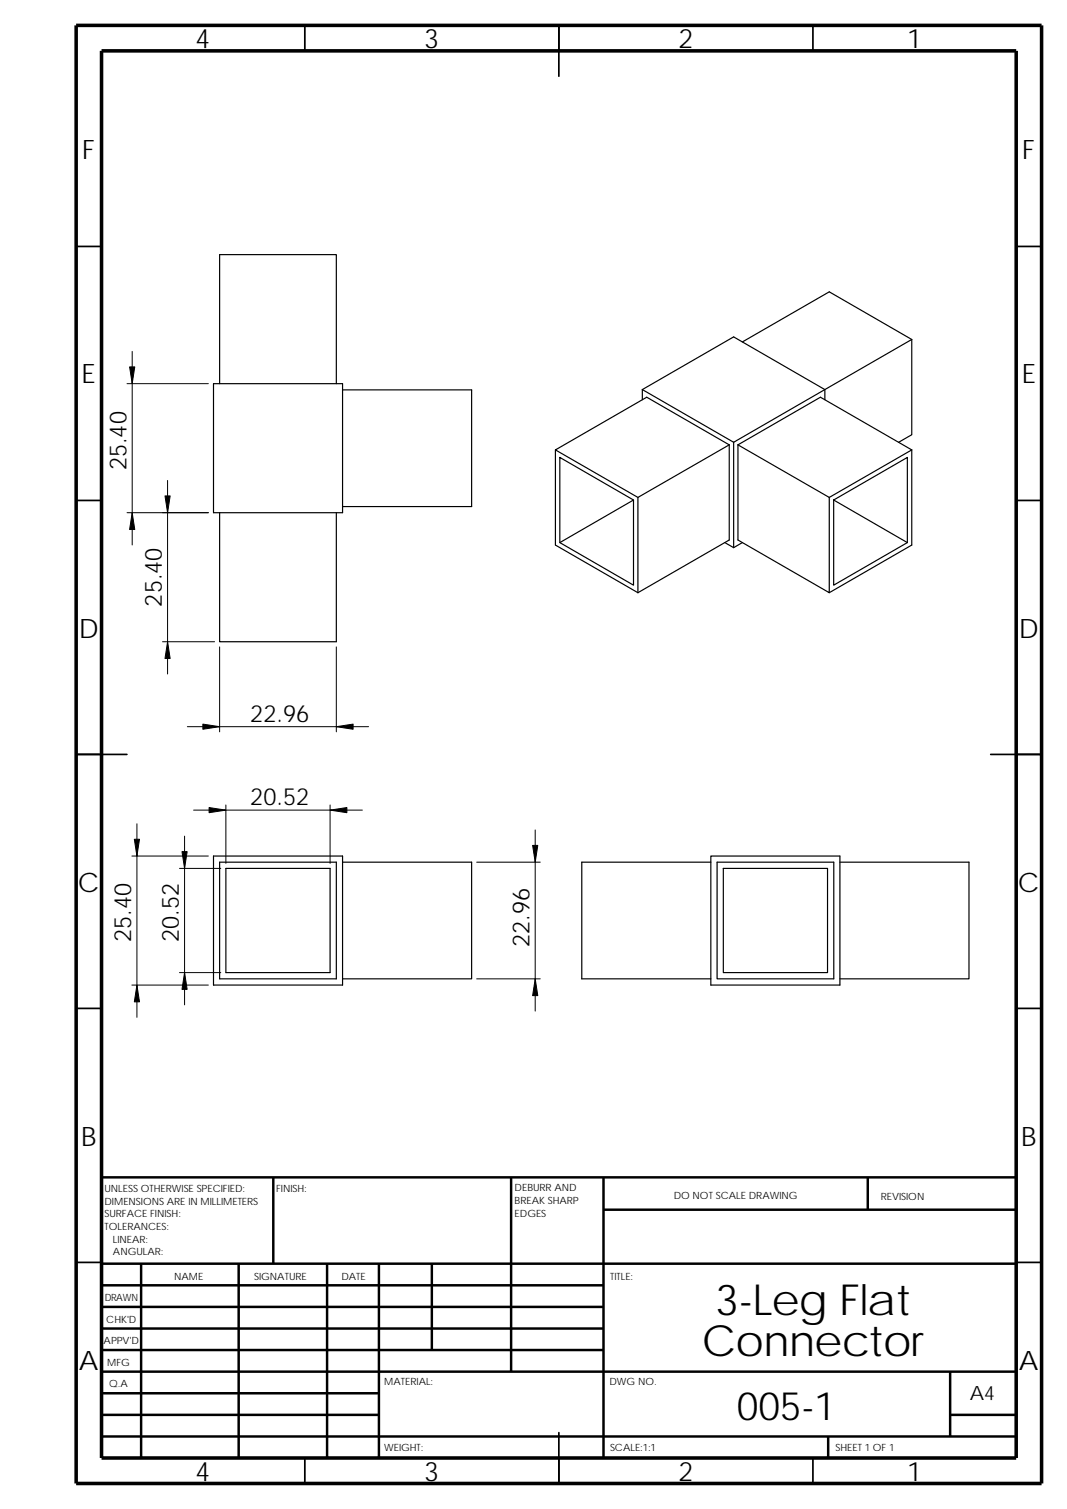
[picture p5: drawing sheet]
<svg xmlns="http://www.w3.org/2000/svg" width="210mm" height="297mm" viewBox="0 0 210 297" stroke-linecap="round" stroke-linejoin="round" font-family="sans-serif">
<g fill="none" stroke="#000" stroke-width=".34">
<path d="M60 5v5M110 5v10M160 5v5M15 48.5h5M200 48.5h5M15 98.5h5M200 98.5h5M15 148.5h10M195 148.5h10M15 198.5h5M200 198.5h5M15 248.5h5"/>
<path d="M200 248.5h5M60 287v5M110 282v10M160 287v5"/>
</g>
<g fill="none" stroke="#000" stroke-width=".49">
<path d="M53.8 231.8v17M100.6 231.8v38.2M118.8 231.8v55.2M118.8 238.1h81.2M170.8 231.8v6.3M200 231.8h-180v55.2M20 248.8h180M20 257.3h98.8M20 253h98.8M27.8 248.8v38.2M47 248.8v38.2M64.4 248.8v38.2"/>
<path d="M74.6 248.8v38.2M85 248.8v16.9M20 274.3h54.6M20 270h180M20 278.5h54.6M20 265.7h98.8M20 261.5h98.8M187 270v12.8M187 278.5h13M20 282.8h180M163 282.8v4.2"/>
</g>
<path d="M15 5h190v287h-190zM20 10h180v277h-180z" fill="none" stroke="#000" stroke-width=".7" stroke-linecap="butt"/>
<g fill="none" stroke="#000" stroke-width=".23">
<path d="M42 75.5h25.4v25.4h-25.4zM43.2 75.5v-25.4h23v25.4M67.4 76.8h25.4v22.9h-25.4M126.4 76.7v2M126.4 76.7l18-10.4 17.9 10.4M126.4 76.7l18 10.4M162.3 76.7l-17.9 10.4M162.3 76.7v2M179.4 66.8v18.8l-2.6 1.5M179.4 66.8l-17.1 9.9M179.4 66.8l-16.2-9.4-17.1 9.9M109.3 88.6v18.7l16.2 9.4"/>
<path d="M110.2 90l14.5 8.4v16.8l-14.5-8.4zM124.7 98.4l-14.5 8.4M143.5 87.6l-18 10.3v18.8M143.5 87.6l-16.2-9.4-18 10.4 16.2 9.3M143.5 87.6v18.7l-18 10.4M144.4 87.1v20.7M145.2 87.6l16.3-9.4 17.9 10.4M145.2 87.6v18.7l18 10.4v-18.8M145.2 87.6l18 10.3M164.1 98.4l14.5-8.4v16.8l-14.5 8.4zM164.1 98.4l14.5 8.4M179.4 88.6l-16.2 9.3"/>
<path d="M179.4 88.6v18.7l-16.2 9.4M43.2 100.9v25.4h23v-25.4M142.6 106.8l1.8 1M146.1 106.8l-1.7 1M42 168.5h25.4v25.4h-25.4zM43.2 169.7h23v23h-23zM44.5 170.9h20.5v20.6h-20.6zM67.4 169.7h25.4v23h-25.4M139.9 168.5h25.4v25.4h-25.4zM139.9 169.7h-25.4v23h25.4M141.1 169.7h23v23h-23zM142.3 170.9h20.6v20.6h-20.6z"/>
<path d="M165.3 169.7h25.4v23h-25.4"/>
</g>
<g fill="none" stroke="#000" stroke-width=".2">
<path d="M25 75.5h16M26 69.2v38.1M33 94.6v38.1M25 100.9h16M32 126.3h10.2M43.2 127.3v16.8M66.2 127.3v16.8M36.9 143h35.6M38.1 159.5h33.2M44.4 158.5v11.4M65 158.5v11.4M26 168.5h15"/>
<path d="M26.9 162.2v38.1M35.3 170.9h8.2M36.3 164.6v33.2M93.8 169.7h12.5M105.3 163.4v35.6M26 193.9h15M35.3 191.5h8.2M93.8 192.7h12.5"/>
</g>
<g fill="#000" stroke="#000" stroke-width=".2">
<path d="M25.5 72.2h1l-.5 3.3z" fill-rule="evenodd"/>
<path d="M26 100.9l.5 3.3h-1z" fill-rule="evenodd"/>
<path d="M32.5 97.6h1l-.5 3.3z" fill-rule="evenodd"/>
<path d="M33 126.3l.5 3.3h-1z" fill-rule="evenodd"/>
<path d="M39.9 142.5l3.3 .5-3.3 .6z" fill-rule="evenodd"/>
<path d="M41.1 159l3.3 .5-3.3 .5z" fill-rule="evenodd"/>
<path d="M65 159.5l3.3-.5v1z" fill-rule="evenodd"/>
<path d="M66.2 143l3.3-.5v1.1z" fill-rule="evenodd"/>
<path d="M26.4 165.2h1.1l-.6 3.3z" fill-rule="evenodd"/>
<path d="M35.8 167.6h1l-.5 3.3z" fill-rule="evenodd"/>
<path d="M104.8 166.4h1l-.5 3.3z" fill-rule="evenodd"/>
<path d="M26.9 193.9l.6 3.3h-1.1z" fill-rule="evenodd"/>
<path d="M36.3 191.5l.5 3.3h-1z" fill-rule="evenodd"/>
<path d="M105.3 192.7l.5 3.3h-1z" fill-rule="evenodd"/>
</g>
<g font-size="8.4">
<text x="140.8" y="258.8">3-Leg Flat</text>
<text x="138.1" y="266.9">Connector</text>
</g>
<text font-size="7.7" x="145" y="279.5">005-1</text>
<g font-size="5.3">
<text x="38.5" y="9.5">4</text>
<text x="83.5" y="9.5">3</text>
<text x="133.5" y="9.5">2</text>
<text x="178.5" y="9.5">1</text>
<text x="16.2" y="31.2">F</text>
<text x="201.2" y="31.2">F</text>
<text x="16.1" y="75.5">E</text>
<text x="201.1" y="75.5">E</text>
<text x="15.5" y="125.5">D</text>
<text x="200.5" y="125.5">D</text>
<text x="15.3" y="175.5">C</text>
<text x="200.3" y="175.5">C</text>
<text x="16" y="225.5">B</text>
<text x="201" y="225.5">B</text>
<text x="15.5" y="269.7">A</text>
<text x="200.5" y="269.7">A</text>
<text x="38.5" y="291.5">4</text>
<text x="83.5" y="291.5">3</text>
<text x="133.5" y="291.5">2</text>
<text x="178.5" y="291.5">1</text>
</g>
<g font-size="4.7">
<text x="24.9" y="92.6" transform="rotate(-90 24.9 92.6)">25.40</text>
<text x="31.9" y="119.4" transform="rotate(-90 31.9 119.4)">25.40</text>
<text x="49.3" y="142">22.96</text>
<text x="49.3" y="158.5">20.52</text>
<text x="25.8" y="185.4" transform="rotate(-90 25.8 185.4)">25.40</text>
<text x="35.2" y="185.4" transform="rotate(-90 35.2 185.4)">20.52</text>
<text x="104.2" y="186.4" transform="rotate(-90 104.2 186.4)">22.96</text>
</g>
<text font-size="3.9" x="190.8" y="275.5">A4</text>
<g font-size="2">
<text x="20.6" y="234.6">UNLESS OTHERWISE SPECIFIED:</text>
<text x="20.6" y="237.1">DIMENSIONS ARE IN MILLIMETERS</text>
<text x="20.6" y="239.6">SURFACE FINISH:</text>
<text x="54.4" y="234.6">FINISH:</text>
<text x="101.3" y="234.5">DEBURR AND</text>
<text x="101.3" y="239.5">EDGES</text>
<text x="101.3" y="237">BREAK SHARP</text>
<text x="132.6" y="236">DO NOT SCALE DRAWING</text>
<text x="173.3" y="236.2">REVISION</text>
<text x="20.6" y="242.1">TOLERANCES:</text>
<text x="22.2" y="244.6">LINEAR:</text>
<text x="22.2" y="247.1">ANGULAR:</text>
<text x="50" y="252">SIGNATURE</text>
<text x="67.2" y="252">DATE</text>
<text x="120.1" y="252">TITLE:</text>
<text x="20.6" y="256.2">DRAWN</text>
<text x="34.3" y="252">NAME</text>
<text x="20.9" y="260.4">CHK'D</text>
<text x="20.4" y="264.5">APPV'D</text>
<text x="21.1" y="268.8">MFG</text>
<text x="21.5" y="273">Q.A</text>
<text x="75.6" y="272.5">MATERIAL:</text>
<text x="119.9" y="272.5">DWG NO.</text>
<text x="75.6" y="285.6">WEIGHT:</text>
<text x="120.1" y="285.6">SCALE:1:1</text>
<text x="164.4" y="285.6">SHEET 1 OF 1</text>
</g>
</svg>
